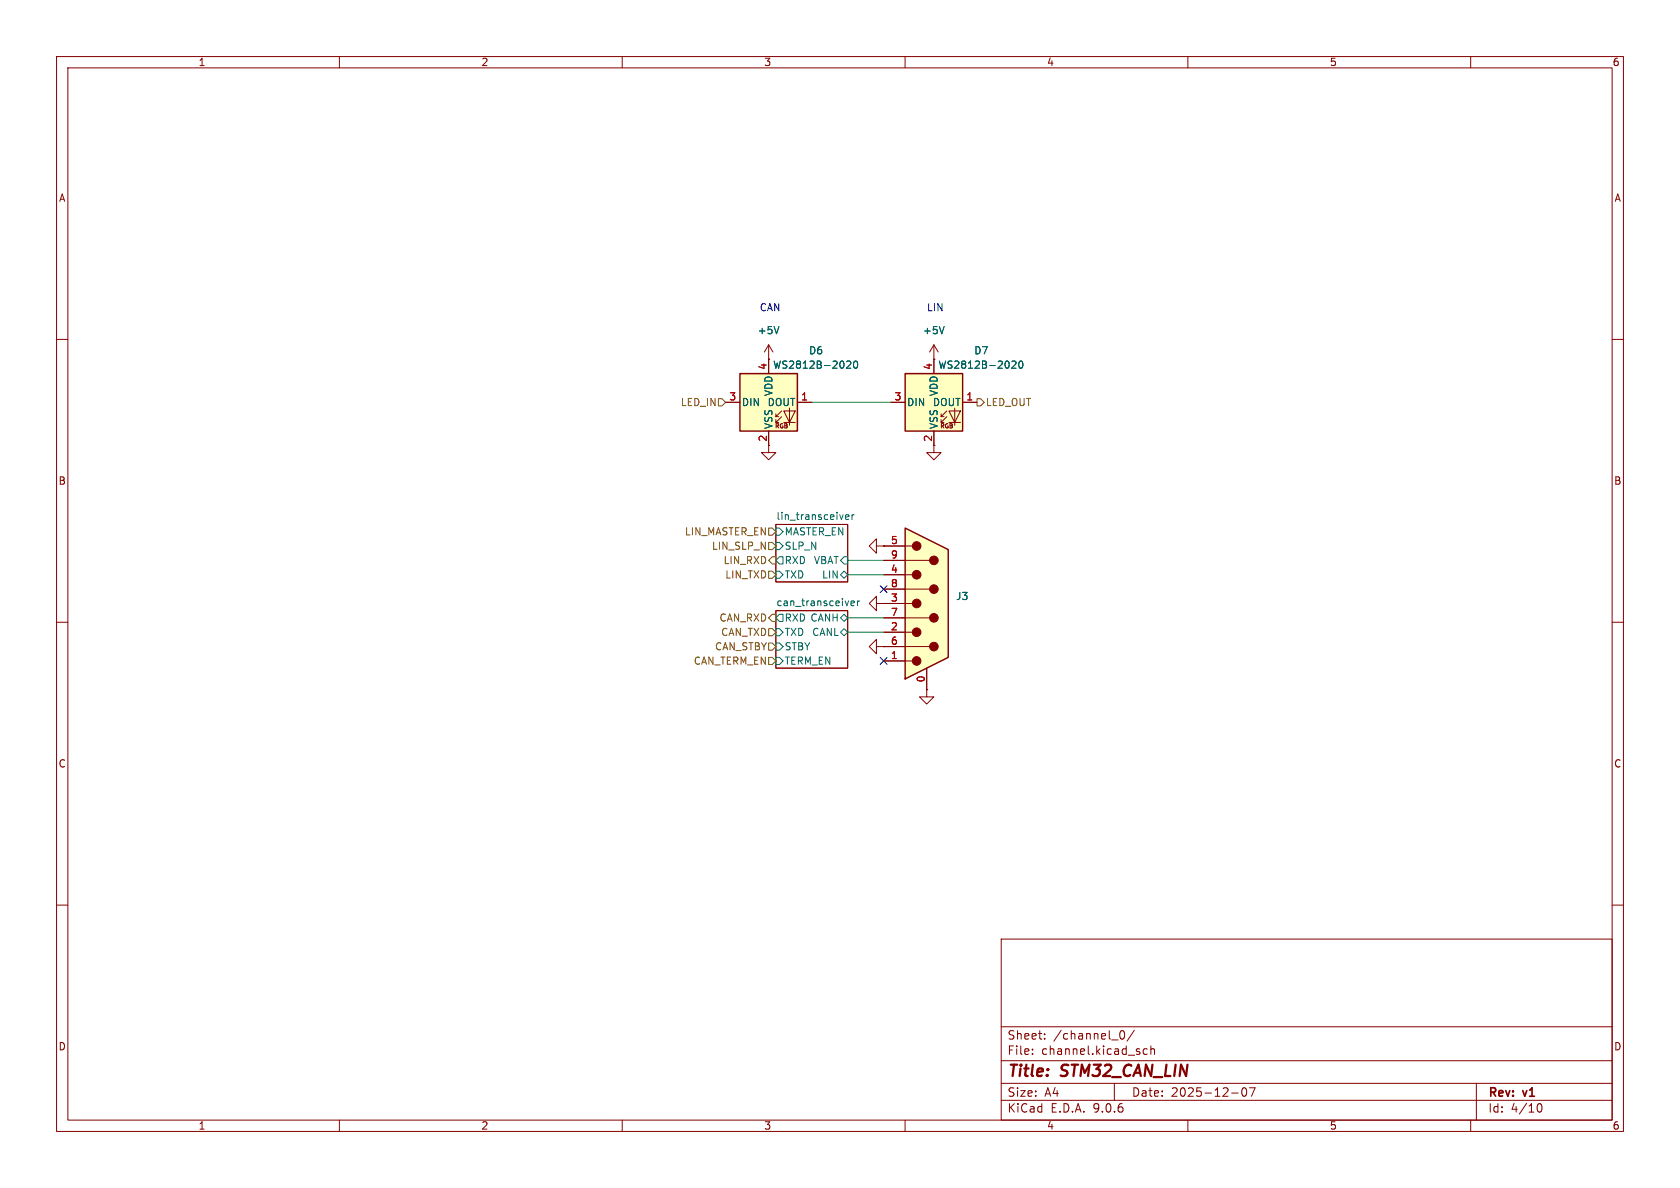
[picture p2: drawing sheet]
<svg xmlns="http://www.w3.org/2000/svg" width="297mm" height="210mm" viewBox="0 0 297 210" stroke-linecap="round" stroke-linejoin="round" font-family="sans-serif">
<g fill="none" stroke="#840000" stroke-width=".18">
<path d="M10 10h277v190h-277zM12 12h273v186h-273zM60 10v2M110 10v2M160 10v2M210 10v2M260 10v2M10 60h2M135.9 78.7v1.3h1.3l-1.3 1.3-1.3-1.3h1.3M135.9 63.5h.1M135.9 61l-.8 1.2M135.9 61l.8 1.2"/>
<path d="M135.9 61v2.5M285 60h2M137.2 92.7h12.7v10.2h-12.7zM10 110h2M137.2 108h12.7v10.1h-12.7zM154.9 114.3v-1.3l-1.2 1.3 1.2 1.3v-1.3h1.3M154.9 106.7v-1.3l-1.2 1.3 1.2 1.3v-1.3h1.3M156.2 114.3h.1M156.2 106.7h.1M285 110h2M10 160h2M177 166h108v32h-108z"/>
<path d="M285 160h2M60 198v2M110 198v2M160 198v2M177 194.5h108M177 191.5h108M177 187.5h108M177 181.5h108M182.5 186.3v.1M182.5 185.5v.1M184.7 183.6v.1M184.7 182.8v.1"/>
<path d="M197 191.5v3M198.1 182.3l.2-.1a.81 .81 0 0 1 .6 .6 .81 .81 0 0 1-.3 .8l-.1 .1a.81 .81 0 0 1-.4-1.4zM200.5 182.1l-1.3 2M202.8 185.5l-.4-.1-.3 .3v.4l.1 .2h.6M203.5 185.5l.2-.1 .3 .1 .1 .9M203.5 184.9v1.5M210 198v2M217.7 193.2h1.2M219.7 192.4l.2-.1a.81 .81 0 0 1 .6 .6 .81 .81 0 0 1-.3 .8l-.2 .1a.81 .81 0 0 1-.3-1.4zM220.9 192.3h1l-.7 1.5M260 198v2M261 191.5v6.5"/>
<path d="M271.7 195.7l.2-.5 .2-.1a.81 .81 0 0 1 .6 .6 .81 .81 0 0 1-.3 .8h-.4l-.3-.5"/>
</g>
<g fill="none" stroke="#006464" stroke-width=".18">
<path d="M137.7 57.7l-.4 1.3M137.2 99.1l.6-.7h.6v1.3h-.6zM137.2 93.3h.6l.6 .7-.6 .6h-.6zM137.2 95.9h.6l.6 .6-.6 .7h-.6zM149.2 98.4h.7v1.3h-.7l-.6-.6zM149.5 91.4l.6-.1-.1-.3h-.3l-.2 .2v.6h.5M150.6 91v.8M151 91l-.4 .2M137.2 101h.6l.6 .6-.6 .6h-.6zM137.2 109.2l.6-.6h.6v1.3h-.6zM137.2 111.1h.6l.6 .7-.6 .6h-.6zM137.2 113.7h.6l.6 .6-.6 .6h-.6z"/>
<path d="M137.2 116.2h.6l.6 .6-.6 .7h-.6zM148.6 101.6l.6-.6 .7 .6-.7 .6zM148.6 109.2l.6-.6 .7 .6-.7 .7zM148.6 111.8l.6-.7 .7 .7-.7 .6zM150.4 106.7l.6-.2v-.2l-.4-.1-.2 .2 .1 .6h.5M151.6 106.2v.9M152 106.2l-.4 .3"/>
</g>
<path d="M130.8 66h10.2v10.2h-10.2z" fill="#ffffc2"/>
<g fill="none" stroke="#840000" stroke-width=".18">
<path d="M128.3 71.1h2.5M135.9 63.5v2.5M135.9 76.2v2.5M137.2 73.7h.5M137.2 74.7h.5M138.2 72.6l-1 1.1v-.5M138.2 73.7l-1 1v-.5M138.6 72.6h2l-1 2.1zM138.6 74.7h2M139.6 72.1v3.1M141 71.1h2.5M163.8 121.9v1.3h1.3l-1.3 1.3-1.2-1.3h1.2"/>
<path d="M163.8 121.9h.1"/>
</g>
<path d="M130.8 66h10.2v10.2h-10.2z" fill="none" stroke="#840000" stroke-width=".25"/>
<path d="M149.7 63.9l.5-.1 .2 .4-.8 .9h.8M151 63.9l.2-.1a.68 .68 0 0 1 .4 .7 .68 .68 0 0 1-.4 .6l-.2-.1-.1-.4z" fill="none" stroke="#006464" stroke-width=".18"/>
<path d="M160 93.3l7.6 3.9v19l-7.6 3.8z" fill="#ffffc2"/>
<path d="M156.2 96.5h5.1M156.2 99.1h8.1M156.2 101.6h5.1M156.2 104.1h8.1M156.2 106.7h5.1M156.2 109.2h8.1M156.2 111.8h5.1M156.2 114.3h8.1M156.2 116.8h5.1M163.8 118.1v3.8" fill="none" stroke="#840000" stroke-width=".18"/>
<path d="M160 93.3l7.6 3.9v19l-7.6 3.8z" fill="none" stroke="#840000" stroke-width=".25"/>
<g fill="#840000" stroke="#840000" stroke-width=".18">
<circle cx="162.1" cy="96.5" r=".76"/>
<circle cx="162.1" cy="101.6" r=".76"/>
<circle cx="162.1" cy="106.7" r=".76"/>
<circle cx="162.1" cy="111.8" r=".76"/>
<circle cx="162.1" cy="116.8" r=".76"/>
<circle cx="165.1" cy="99.1" r=".76"/>
<circle cx="165.1" cy="104.1" r=".76"/>
<circle cx="165.1" cy="109.2" r=".76"/>
<circle cx="165.1" cy="114.3" r=".76"/>
</g>
<path d="M160 66h10.2v10.2h-10.2z" fill="#ffffc2"/>
<g fill="none" stroke="#840000" stroke-width=".18">
<path d="M128.3 71.1h2.5M135.9 63.5h.1M135.9 63.5v2.5M135.9 76.2v2.5M141 71.1h2.5M157.5 71.1h2.5M165.1 63.5h.1M165.1 76.2v3.8h1.3l-1.3 1.3-1.3-1.3h1.3M165.1 61v5M165.1 61l-.8 1.2M165.1 61l.8 1.2M166.4 73.7h.5"/>
<path d="M166.4 74.7h.5M167.4 72.6l-1 1.1v-.5M167.4 73.7l-1 1v-.5M167.8 72.6h2l-1 2.1zM167.8 74.7h2M168.8 72.1v3.1M170.2 71.1h2.5M154.9 96.5v-1.2l-1.2 1.2 1.2 1.3v-1.3h1.3M156.2 96.5h.1M156.2 96.5h3.8M156.2 99.1h3.8M156.2 106.7h.1"/>
<path d="M156.2 114.3h.1M156.2 101.6h3.8M156.2 104.1h3.8M156.2 106.7h3.8M156.2 109.2h3.8M156.2 111.8h3.8M156.2 114.3h3.8M156.2 116.8h3.8M163.8 118.1v3.8M163.8 121.9h.1"/>
</g>
<path d="M160 66h10.2v10.2h-10.2z" fill="none" stroke="#840000" stroke-width=".25"/>
<path d="M137.7 57.7l-.4 1.3M166.9 57.7l-.4 1.3M149.7 63.9l.5-.1 .2 .4-.8 .9h.8M151 63.9l.2-.1a.68 .68 0 0 1 .4 .7 .68 .68 0 0 1-.4 .6l-.2-.1-.1-.4zM178.9 63.9l.5-.1 .2 .4-.8 .9h.8M180.2 63.9l.2-.1a.68 .68 0 0 1 .4 .7 .68 .68 0 0 1-.4 .6l-.2-.1-.1-.4z" fill="none" stroke="#006464" stroke-width=".18"/>
<path d="M127 70.5h.6l.7 .6-.7 .7h-.6zM172.7 70.5h.7l.6 .6-.6 .7h-.7zM135.9 93.3h.6l.7 .7-.7 .6h-.6zM135.9 95.9h.6l.7 .6-.7 .7h-.6zM136.5 98.4h.7v1.3h-.7l-.6-.6zM135.9 113.7h.6l.7 .6-.7 .6h-.6zM135.9 101h.6l.7 .6-.7 .6h-.6zM135.9 111.1h.6l.7 .7-.7 .6h-.6zM135.9 116.2h.6l.7 .6-.7 .7h-.6zM136.5 108.6h.7v1.3h-.7l-.6-.7z" fill="none" stroke="#725600" stroke-width=".18"/>
<path d="M143.5 71.1h14M149.9 99.1h6.3M149.9 101.6h6.3M149.9 111.8h6.3M149.9 109.2h6.3" fill="none" stroke="#009600" stroke-width=".18"/>
<path d="M155.6 103.5l1.2 1.2M155.6 116.2l1.2 1.2M156.8 103.5l-1.2 1.2M156.8 116.2l-1.2 1.2" fill="none" stroke="#000084" stroke-width=".18"/>
<g font-size="2.8" fill="#840000">
<text x="178" y="190.9">Title:</text>
<text x="187.7" y="190.9">STM32_CAN_LIN</text>
</g>
<g font-size="2.1" fill="#840000">
<text x="178" y="184">Sheet:</text>
<text x="186.2" y="184">/channel_0/</text>
<text x="178" y="186.7">File:</text>
<text x="184.1" y="186.7">channel.kicad_sch</text>
<text x="178" y="196.9">KiCad</text>
<text x="178" y="194.1">Size:</text>
<text x="184.7" y="194.1">A4</text>
<text x="185.7" y="196.9">E.D.A.</text>
<text x="193.3" y="196.9">9.0.6</text>
<text x="200" y="194.1">Date:</text>
<text x="207" y="194.1">2025-12-07</text>
<text x="263" y="194.3">Rev:</text>
<text x="263" y="196.9">Id:</text>
<text x="267.1" y="196.9">4/10</text>
<text x="269.4" y="194.3">v1</text>
</g>
<g font-size="1.8" fill="#840000">
<text x="35" y="11.9">1</text>
<text x="85" y="11.9">2</text>
<text x="135" y="11.9">3</text>
<text x="185" y="11.9">4</text>
<text x="235" y="11.9">5</text>
<text x="285" y="11.9">6</text>
<text x="10.3" y="35.9">A</text>
<text x="285.3" y="35.9">A</text>
<text x="135.6" y="78.2" transform="rotate(-90 135.6 78.2)">2</text>
<text x="10.3" y="85.9">B</text>
<text x="285.3" y="85.9">B</text>
<text x="10.3" y="135.9">C</text>
<text x="285.3" y="135.9">C</text>
<text x="10.3" y="185.9">D</text>
<text x="285.3" y="185.9">D</text>
<text x="35" y="199.9">1</text>
<text x="85" y="199.9">2</text>
<text x="135" y="199.9">3</text>
<text x="185" y="199.9">4</text>
<text x="235" y="199.9">5</text>
<text x="285" y="199.9">6</text>
</g>
<g font-size="1.8" fill="#006464">
<text x="133.9" y="59.3">+5V</text>
<text x="163.1" y="59.3">+5V</text>
<text x="136.6" y="65.4">WS2812B-2020</text>
<text x="142.9" y="62.8">D6</text>
<text x="165.8" y="65.4">WS2812B-2020</text>
<text x="172.1" y="62.8">D7</text>
<text x="131.1" y="72">DIN</text>
<text x="135.6" y="72">DOUT</text>
<text x="136.8" y="70.1" transform="rotate(-90 136.8 70.1)">VDD</text>
<text x="160.3" y="72">DIN</text>
<text x="164.8" y="72">DOUT</text>
<text x="166" y="70.1" transform="rotate(-90 166 70.1)">VDD</text>
<text x="136.8" y="75.9" transform="rotate(-90 136.8 75.9)">VSS</text>
<text x="166" y="75.9" transform="rotate(-90 166 75.9)">VSS</text>
<text x="137.2" y="92">lin_transceiver</text>
<text x="138.6" y="94.8">MASTER_EN</text>
<text x="138.6" y="99.9">RXD</text>
<text x="138.6" y="97.4">SLP_N</text>
<text x="143.8" y="99.9">VBAT</text>
<text x="137.2" y="107.2">can_transceiver</text>
<text x="138.6" y="102.5">TXD</text>
<text x="145.2" y="102.5">LIN</text>
<text x="168.9" y="106.3">J3</text>
<text x="138.6" y="110.1">RXD CANH</text>
<text x="138.6" y="112.6">TXD</text>
<text x="143.5" y="112.6">CANL</text>
<text x="138.6" y="115.2">STBY</text>
<text x="138.6" y="117.7">TERM_EN</text>
</g>
<g font-size="1.8" fill="#0000c2">
<text x="134.2" y="55.2">CAN</text>
<text x="163.8" y="55.2">LIN</text>
</g>
<g font-size="1.8" fill="#a90000">
<text x="135.6" y="65.5" transform="rotate(-90 135.6 65.5)">4</text>
<text x="164.8" y="65.5" transform="rotate(-90 164.8 65.5)">4</text>
<text x="128.8" y="70.9">3</text>
<text x="141.5" y="70.9">1</text>
<text x="158" y="70.9">3</text>
<text x="170.7" y="70.9">1</text>
<text x="164.8" y="78.2" transform="rotate(-90 164.8 78.2)">2</text>
<text x="157.4" y="96.3">5</text>
<text x="157.4" y="98.8">9</text>
<text x="157.4" y="101.3">4</text>
<text x="157.4" y="103.9">8</text>
<text x="157.4" y="106.4">3</text>
<text x="157.4" y="109">7</text>
<text x="157.4" y="111.5">2</text>
<text x="157.4" y="114">6</text>
<text x="157.4" y="116.6">1</text>
<text x="163.6" y="120.7" transform="rotate(-90 163.6 120.7)">0</text>
</g>
<g font-size="1.8" fill="#725600">
<text x="120.3" y="72">LED_IN</text>
<text x="174.2" y="72">LED_OUT</text>
<text x="121" y="94.8">LIN_MASTER_EN</text>
<text x="125.8" y="97.4">LIN_SLP_N</text>
<text x="127.8" y="99.9">LIN_RXD</text>
<text x="128.1" y="102.5">LIN_TXD</text>
<text x="127.1" y="110.1">CAN_RXD</text>
<text x="127.4" y="112.6">CAN_TXD</text>
<text x="122.6" y="117.7">CAN_TERM_EN</text>
<text x="126.3" y="115.2">CAN_STBY</text>
</g>
<g font-size="1.1" fill="#840000">
<text x="136.9" y="75.9">RGB</text>
<text x="166.1" y="75.9">RGB</text>
</g>
</svg>
